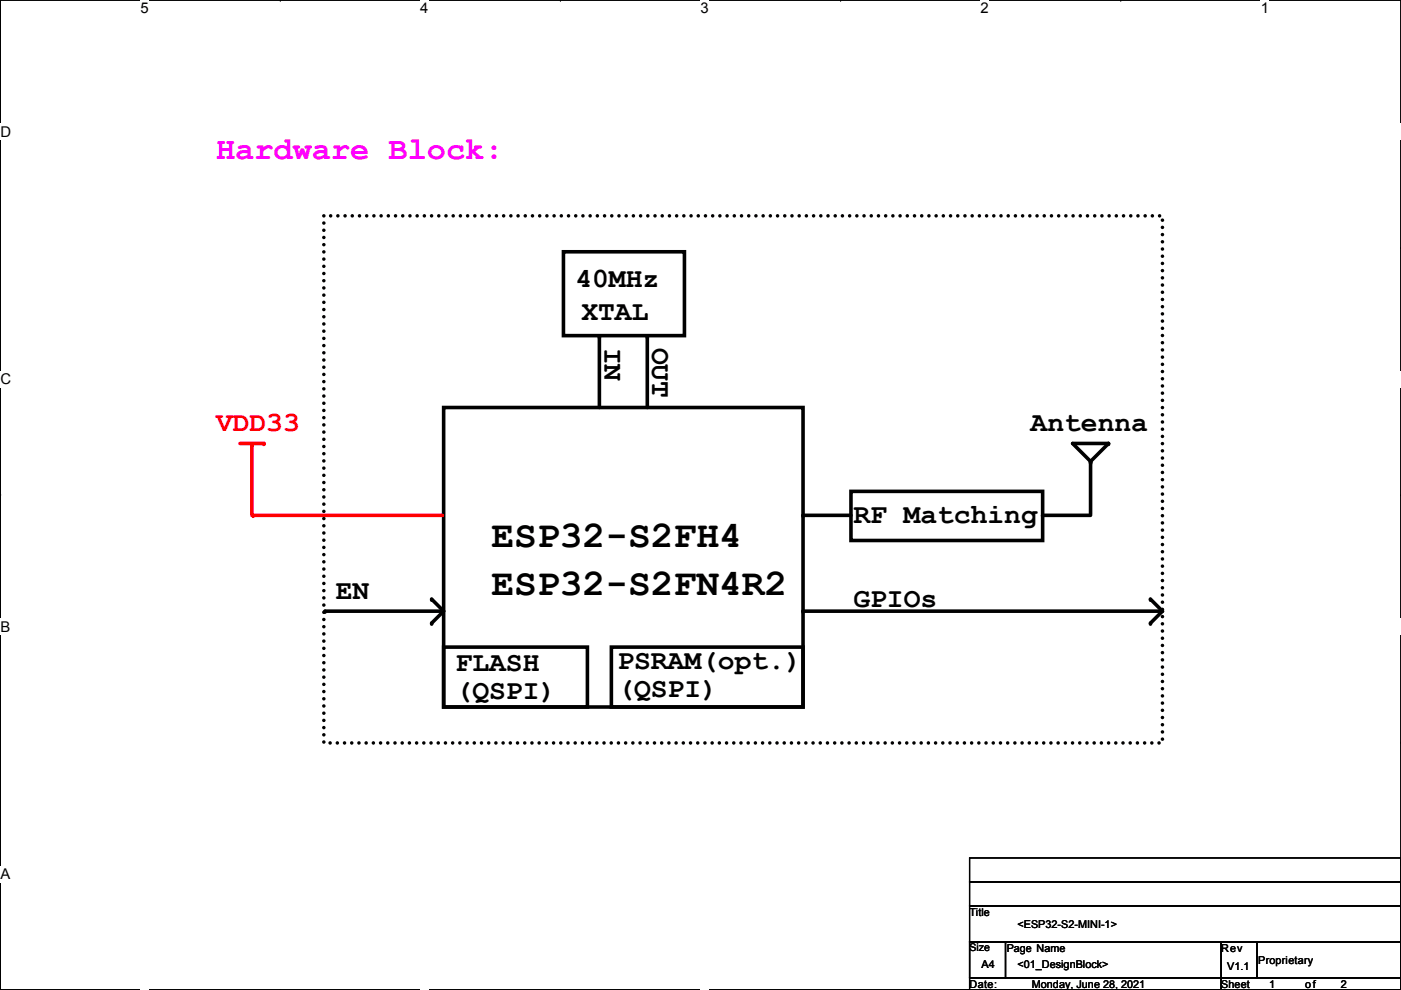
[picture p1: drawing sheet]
<svg xmlns="http://www.w3.org/2000/svg" width="297mm" height="210mm" viewBox="0 0 297 210" stroke-linecap="round" stroke-linejoin="round" font-family="sans-serif">
<path d="M.1 0h296.9v209.8h-296.9z" fill="none" stroke="#000" stroke-width=".25"/>
<g fill="#fff">
<path d="M29.8 0h1.7v3.5h-1.7z"/>
<path d="M29.8 209.8l1.7 .1z"/>
</g>
<path d="M59.4 0h.1M59.4 209.8h.1" fill="none" stroke="#000" stroke-width=".25"/>
<g fill="#fff">
<path d="M89.1 0h1.7v3.5h-1.7z"/>
<path d="M89.1 209.8l1.7 .1z"/>
</g>
<path d="M118.8 0h.1M118.8 209.8h.1" fill="none" stroke="#000" stroke-width=".25"/>
<g fill="#fff">
<path d="M148.5 0h1.7v3.5h-1.7z"/>
<path d="M148.5 209.8l1.7 .1z"/>
</g>
<path d="M178.2 0h.1M178.2 209.8h.1" fill="none" stroke="#000" stroke-width=".25"/>
<g fill="#fff">
<path d="M207.9 0h1.7v3.5h-1.7z"/>
<path d="M207.9 209.8l1.7 .1z"/>
</g>
<path d="M237.6 0h.1M237.6 209.8h.1" fill="none" stroke="#000" stroke-width=".25"/>
<g fill="#fff">
<path d="M267.3 0h1.7v3.5h-1.7z"/>
<path d="M267.3 209.8l1.7 .1z"/>
<path d="M.1 26.2h2.2v3.5h-2.2z"/>
<path d="M297 26.2l.1 3.5z"/>
<path d="M.1 78.7h2.2v3.5h-2.2z"/>
<path d="M297 78.7l.1 3.5z"/>
</g>
<path d="M.1 52.5h.1M297 52.5h.1" fill="none" stroke="#000" stroke-width=".25"/>
<g fill="#fff">
<path d="M.1 131.1h2.1v3.5h-2.1z"/>
<path d="M297 131.1l.1 3.5z"/>
</g>
<path d="M.1 104.9h.1M297 104.9h.1" fill="none" stroke="#000" stroke-width=".25"/>
<path d="M.1 104.9h.1M297 104.9h.1" fill="none" stroke="#000" stroke-width=".21"/>
<g fill="#fff">
<path d="M.1 183.6h2.1v3.5h-2.1z"/>
<path d="M297 183.6l.1 3.5z"/>
</g>
<path d="M.1 157.4h.1M297 157.4h.1" fill="none" stroke="#000" stroke-width=".25"/>
<path d="M94.1 86.4h76.2v63.5h-76.2zM227.4 94h7.6l-3.8 3.8zM231.2 98.1v10.9M170.3 109.3h10.1M180.4 104.2h40.7v10.4h-40.7zM221.1 109.3h10.1" fill="none" stroke="#000" stroke-width=".76"/>
<g fill="#000">
<circle cx="231.2" cy="98.1" r=".38"/>
<circle cx="231.2" cy="97.8" r=".38"/>
<circle cx="235" cy="94" r=".38"/>
<circle cx="170.3" cy="109.3" r=".38"/>
<circle cx="221.1" cy="109.3" r=".38"/>
</g>
<path d="M50.9 94h5.1" fill="none" stroke="#f00" stroke-width=".76"/>
<circle cx="56" cy="94" r=".38" fill="#f00"/>
<path d="M53.4 94.3v15" fill="none" stroke="#f00" stroke-width=".76"/>
<circle cx="53.4" cy="94.3" r=".38" fill="#f00"/>
<path d="M53.7 109.3h40.1" fill="none" stroke="#f00" stroke-width=".76"/>
<circle cx="53.7" cy="109.3" r=".38" fill="#f00"/>
<path d="M119.5 53.4h25.6v17.8h-25.6zM127.1 71.4v15M137.2 71.4v15M68.9 129.6h24.9M91.5 127l2.6 2.6-2.6 2.5M94.1 137.2h30.4v12.7h-30.4zM129.6 137.2h40.7v12.7h-40.7zM170.3 129.6h76.2M243.9 127l2.6 2.6M246.5 129.6l-2.6 2.5" fill="none" stroke="#000" stroke-width=".76"/>
<g fill="#000">
<circle cx="127.1" cy="71.4" r=".38"/>
<circle cx="137.2" cy="71.4" r=".38"/>
<circle cx="68.9" cy="129.6" r=".38"/>
<circle cx="91.5" cy="132.1" r=".38"/>
<circle cx="91.5" cy="127" r=".38"/>
<circle cx="170.3" cy="129.6" r=".38"/>
<circle cx="243.9" cy="127" r=".38"/>
<circle cx="243.9" cy="132.1" r=".38"/>
</g>
<path d="M68.7 45.8h177.8v111.7h-177.8z" fill="none" stroke="#000" stroke-width=".76" stroke-dasharray="0 1.5"/>
<path d="M205.6 187h91.4v5.1h-91.4zM205.6 192.1h91.4v7.6h-91.4zM205.6 199.7h7.6v7.6h-7.6zM205.6 181.9h91.4v5.1h-91.4zM205.6 199.7h91.4v7.6h-91.4zM213.2 199.7h45.7v7.6h-45.7zM258.9 199.7h7.6v7.6h-7.6zM266.5 199.7h30.5v7.6h-30.5zM205.6 207.3h53.3v2.5h-53.3zM258.9 207.3h38.1v2.5h-38.1z" fill="none" stroke="#000" stroke-width=".25"/>
<g font-size="8">
<text x="104.2" y="116">ESP32-S2FH4</text>
<text x="104.2" y="126.2">ESP32-S2FN4R2</text>
</g>
<text font-size="6.8" fill="#f0f" x="45.8" y="33.6">Hardware Block:</text>
<g font-size="5.9">
<text x="122" y="60.9">40MHz</text>
<text x="123.3" y="67.8">XTAL</text>
<text x="128.1" y="73.7" transform="rotate(90 128.1 73.7)">IN</text>
<text x="138.3" y="73.7" transform="rotate(90 138.3 73.7)">OUT</text>
<text x="218.5" y="91.4">Antenna</text>
<text x="180.9" y="111">RF Matching</text>
<text x="71.2" y="127">EN</text>
<text x="180.9" y="128.7">GPIOs</text>
<text x="96.6" y="142.2">FLASH</text>
<text x="130.9" y="141.9">PSRAM(opt.)</text>
<text x="96.6" y="148.1">(QSPI)</text>
<text x="130.9" y="147.9">(QSPI)</text>
</g>
<text font-size="5.9" fill="#f00" x="45.8" y="91.4">VDD33</text>
<g font-size="3.1">
<text x="29.8" y="2.8">5</text>
<text x="89.1" y="2.8">4</text>
<text x="148.5" y="2.8">3</text>
<text x="207.9" y="2.8">2</text>
<text x="267.3" y="2.8">1</text>
<text x=".1" y="29">D</text>
<text x=".1" y="81.5">C</text>
<text x=".1" y="133.9">B</text>
<text x=".1" y="186.4">A</text>
<text x="297" y="186.4">A</text>
</g>
<g font-size="2.3">
<text x="205.6" y="194.1">Title</text>
<text x="215.7" y="196.7">&lt;ESP32-S2-MINI-1&gt;</text>
<text x="213.4" y="201.8">Page Name</text>
<text x="258.9" y="201.8">Rev</text>
<text x="205.6" y="209.4">Date:</text>
<text x="208.1" y="205.3">A4</text>
<text x="215.7" y="205.3">&lt;01_DesignBlock&gt;</text>
<text x="218.8" y="209.4">Monday, June 28, 2021</text>
<text x="258.9" y="209.4">Sheet</text>
<text x="260.2" y="205.6">V1.1</text>
<text x="266.8" y="204.3">Proprietary</text>
<text x="269.1" y="209.4">1</text>
<text x="276.7" y="209.4">of</text>
<text x="284.3" y="209.4">2</text>
</g>
<text font-size="2.2" x="205.6" y="201.7">Size</text>
</svg>
